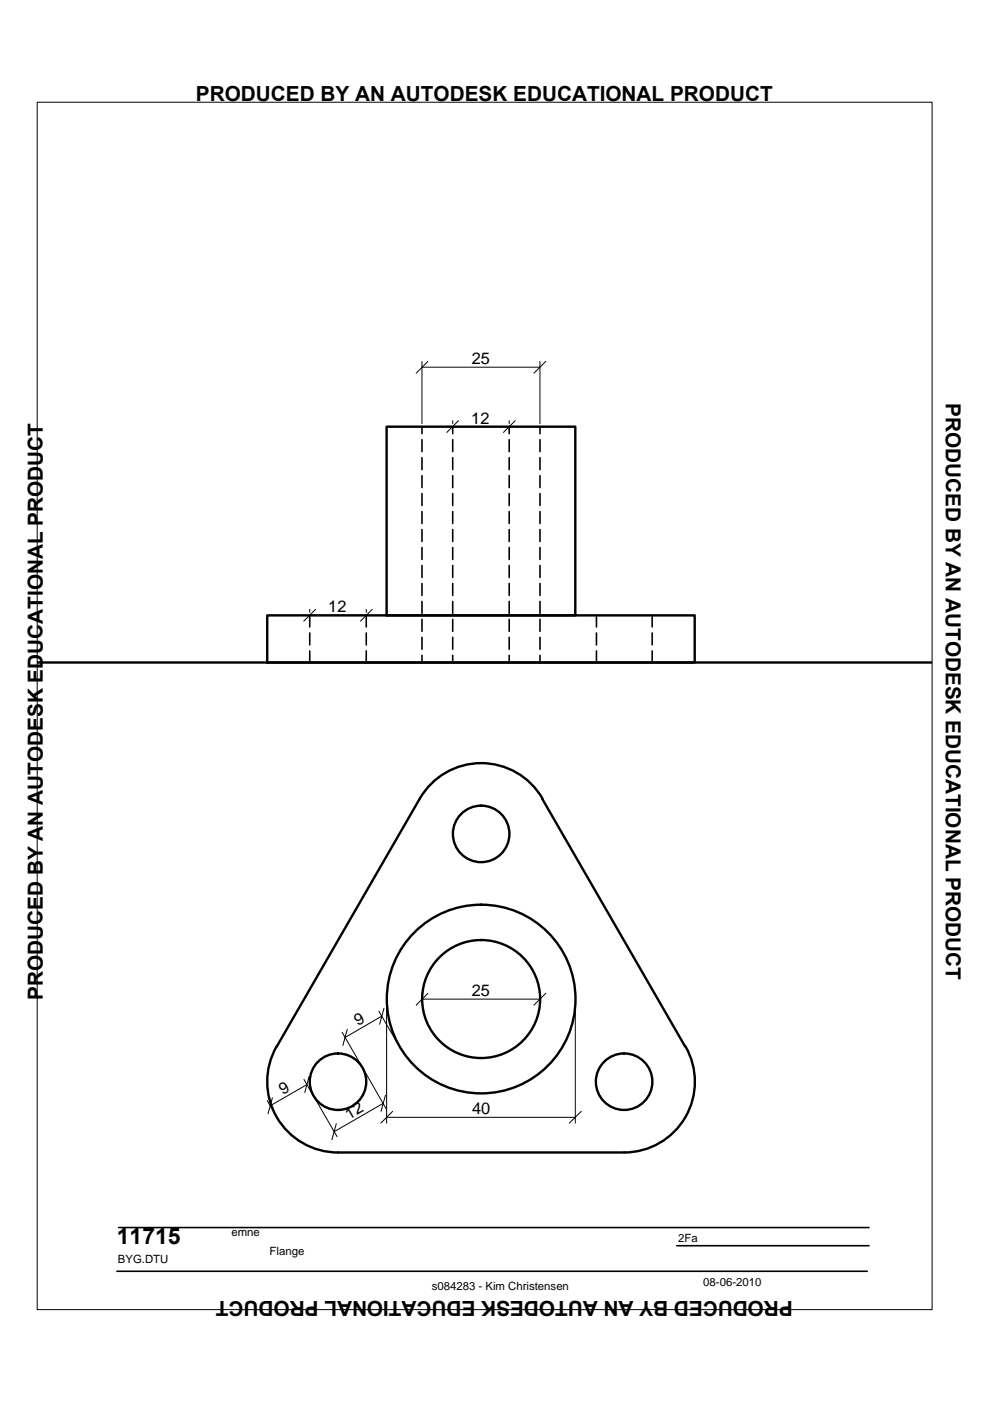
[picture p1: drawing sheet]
<svg xmlns="http://www.w3.org/2000/svg" width="210mm" height="297mm" viewBox="0 0 210 297" stroke-linecap="round" stroke-linejoin="round" font-family="sans-serif">
<!-- layer: Konturlinjer -->
<g fill="none" stroke="#000" stroke-width=".51">
<path d="M82 90.5h40v40h-40zM56.7 130.5h90.6v10h-90.6zM7.9 140.5h189.7M89 169.3l-30.3 52.6M114.9 169.3l30.4 52.6M115 169.3a15 15 0 0 0-26 0M58.7 221.8a15 15 0 0 0 12.9 22.5h60.7a15 15 0 0 0 13-22.5"/>
<circle cx="102" cy="176.8" r="6"/>
<circle cx="102" cy="211.8" r="12.5"/>
<circle cx="102" cy="211.8" r="20"/>
<circle cx="71.7" cy="229.3" r="6"/>
<circle cx="132.3" cy="229.3" r="6"/>
</g>
<!-- layer: Skjulte linjer -->
<g fill="none" stroke="#000" stroke-width=".34">
<path d="M89.5 90.5v1.4M89.5 93.2v2.6M89.5 97v2.6M96 90.5v1.4M96 93.2v2.6M96 97v2.6M108 90.5v1.4M108 93.2v2.6M108 97v2.6M114.5 90.5v1.4M114.5 93.2v2.6M114.5 97v2.6"/>
<path d="M89.5 100.8v2.6M89.5 104.6v2.6M89.5 108.5v2.5M89.5 112.3v2.5M89.5 116.1v2.5M89.5 119.9v2.5M96 100.8v2.6M96 104.6v2.6M96 108.5v2.5M96 112.3v2.5M96 116.1v2.5M96 119.9v2.5"/>
<path d="M108 100.8v2.6M108 104.6v2.6M108 108.5v2.5M108 112.3v2.5M108 116.1v2.5M108 119.9v2.5M114.5 100.8v2.6M114.5 104.6v2.6M114.5 108.5v2.5M114.5 112.3v2.5M114.5 116.1v2.5M114.5 119.9v2.5"/>
<path d="M65.7 130.5v2.4M65.7 134.2v2.5M65.7 138v2.5M77.7 130.5v2.4M77.7 134.2v2.5M77.7 138v2.5M89.5 123.7v2.5M89.5 127.5v2.5M89.5 131.3v2.6M89.5 135.1v2.6M89.5 138.9v1.6M96 123.7v2.5"/>
<path d="M96 127.5v2.5M96 131.3v2.6M96 135.1v2.6M96 138.9v1.6M108 123.7v2.5M108 127.5v2.5M108 131.3v2.6M108 135.1v2.6M108 138.9v1.6M114.5 123.7v2.5M114.5 127.5v2.5M114.5 131.3v2.6"/>
<path d="M114.5 135.1v2.6M114.5 138.9v1.6M126.5 130.5v2.4M126.5 134.2v2.5M126.5 138v2.5M138.3 130.5v2.4M138.3 134.2v2.5M138.3 138v2.5"/>
</g>
<g fill="none" stroke="#000" stroke-width=".21">
<path d="M7.9 21.7h189.7v256h-189.7zM89.5 76.6v13.2M89.5 77.9h25M114.5 76.6v13.2M96 89.2v.6M96 90.5h12M108 89.2v.6M65.7 129.2v.6M65.7 130.5h12M77.7 129.2v.6M72.5 218.9l4.1 6.9M80.3 214.4l4 6.9"/>
<path d="M81 215.4l-7.8 4.6M82 212.5v25.6M89.5 210.6v.6M89.5 211.8h25M114.5 210.6v.6M122 212.5v25.6M56.7 233.3l1.6 3M64.4 228.9l1.7 2.9M65.1 230l-7.8 4.4M66.8 232.9l4.7 8.1M77.2 226.9l4.6 8.1M81.3 233.9l-10.5 6"/>
<path d="M82 236.9h40"/>
</g>
<!-- layer: 0 -->
<g fill="none" stroke="#000" stroke-width=".21">
<path d="M90.7 76.6l-2.5 2.5M115.7 76.6l-2.5 2.5M97.2 89.2l-2.5 2.5M109.2 89.2l-2.5 2.5M66.9 129.2l-2.5 2.5M78.9 129.2l-2.5 2.5M73.6 218.2l-.9 3.5M81.4 213.7l-.9 3.5M90.7 210.6l-2.5 2.5M115.7 210.6l-2.5 2.5M57.8 232.7l-1 3.4M65.5 228.2l-.9 3.4"/>
<path d="M71.3 238.3l-.9 3.3M81.7 232.2l-.9 3.4M83.2 235.6l-2.5 2.5M123.2 235.6l-2.5 2.5"/>
</g>
<!-- layer: Tekst -->
<path d="M24.8 269.5h159.1M25.2 260.3h159M143.5 264.1h40.7" fill="none" stroke="#000" stroke-width=".34"/>
<text font-size="4.9" x="24.8" y="263.8">11715</text>
<g font-size="4.4">
<text x="41.5" y="21.5">PRODUCED BY AN AUTODESK EDUCATIONAL PRODUCT</text>
<text x="200.5" y="85.4" transform="rotate(90 200.5 85.4)">PRODUCED BY AN AUTODESK EDUCATIONAL PRODUCT</text>
<text x="9.1" y="212" transform="rotate(-90 9.1 212)">PRODUCED BY AN AUTODESK EDUCATIONAL PRODUCT</text>
<text x="168.1" y="275.9" transform="rotate(-180 168.1 275.9)">PRODUCED BY AN AUTODESK EDUCATIONAL PRODUCT</text>
</g>
<g font-size="3.5">
<text x="100" y="77.2">25</text>
<text x="99.9" y="89.8">12</text>
<text x="69.6" y="129.8">12</text>
<text x="100" y="211.2">25</text>
<text x="75.9" y="217.6" transform="rotate(-29 75.9 217.6)">9</text>
<text x="60" y="232.1" transform="rotate(-30 60 232.1)">9</text>
<text x="74" y="237.4" transform="rotate(-30 74 237.4)">12</text>
<text x="100.1" y="236.2">40</text>
</g>
<g font-size="2.4">
<text x="49.1" y="262">emne</text>
<text x="143.8" y="263.4">2Fa</text>
<text x="25" y="267.9">BYG.DTU</text>
<text x="57.2" y="266.1">Flange</text>
<text x="91.5" y="273.4">s084283 - Kim Christensen</text>
<text x="149.1" y="272.7">08-06-2010</text>
</g>
</svg>
